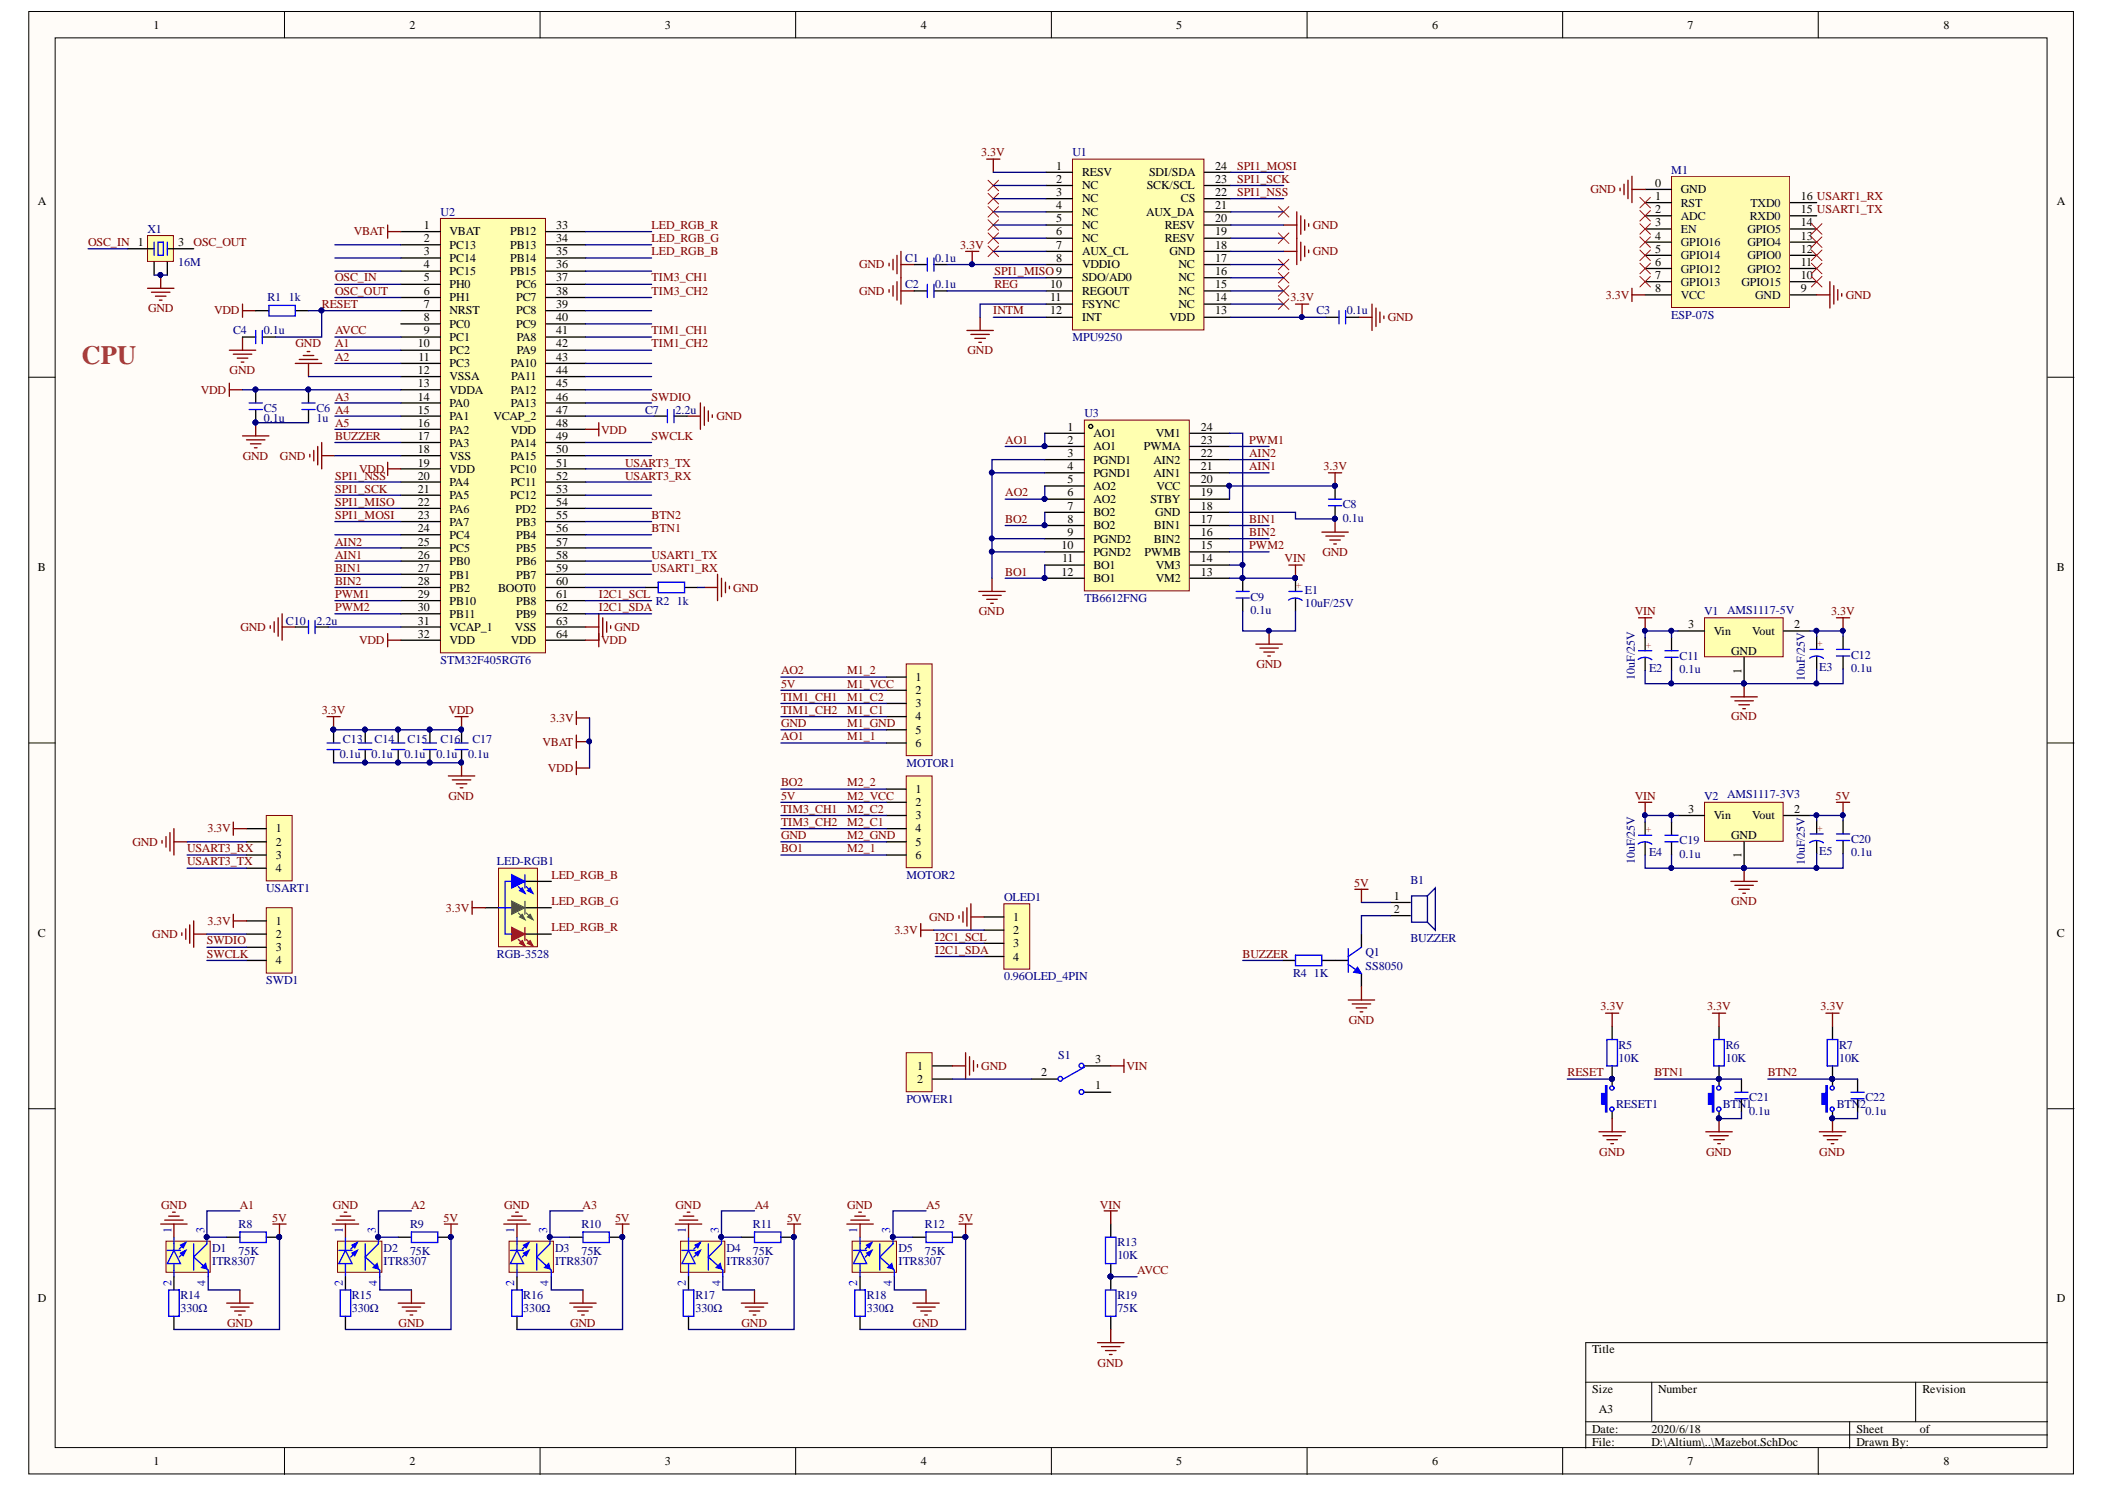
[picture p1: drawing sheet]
# Altium project MazeBot.PrjPCB
1 sheet, 69 parts. Net scope: global (net labels, ports and power ports of the same name join across sheets).
Board file: Mazebot.PcbDoc

## Sheet Mazebot.SchDoc
size A3

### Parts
B1  BUZZER  [BUZ-TH_BD9.0-P4.00-D1.0-FD]
BTN1  ButtonTACT_3x4x2_180  [ButtonTACT_3x4x2_180H]  (value not drawn)
BTN2  ButtonTACT_3x4x2_180  [ButtonTACT_3x4x2_180H]  (value not drawn)
C1  0.1u  [0603-CAP]
C2  0.1u  [0603-CAP]
C3  0.1u  [0603-CAP]
C4  0.1u  [0603-CAP]
C5  0.1u  [0603-CAP]
C6  1u  [0603-CAP]
C7  2.2u  [0603-CAP]
C8  0.1u  [0603-CAP]
C9  0.1u  [0603-CAP]
C10  2.2u  [0603-CAP]
C11  0.1u  [0603-CAP]
C12  0.1u  [0603-CAP]
C13  0.1u  [0603-CAP]
C14  0.1u  [0603-CAP]
C15  0.1u  [0603-CAP]
C16  0.1u  [0603-CAP]
C17  0.1u  [0603-CAP]
C19  0.1u  [0603-CAP]
C20  0.1u  [0603-CAP]
C21  0.1u  [0603-CAP]
C22  0.1u  [0603-CAP]
D1  ITR8307  [OPTO-SMD_ITR8307]
D2  ITR8307  [OPTO-SMD_ITR8307]
D3  ITR8307  [OPTO-SMD_ITR8307]
D4  ITR8307  [OPTO-SMD_ITR8307]
D5  ITR8307  [OPTO-SMD_ITR8307]
E1  10uF/25V  [3528-CAP]
E2  10uF/25V  [3528-CAP]
E3  10uF/25V  [3528-CAP]
E4  10uF/25V  [3528-CAP]
E5  10uF/25V  [3528-CAP]
LED-RGB1  RGB-3528  [LED 3528-4Pin]
M1  ESP-07S  [ESP-07S]
MOTOR1  HDR-1X6  [HDR2.54-M-LI-6P]  (value not drawn)
MOTOR2  HDR-1X6  [HDR2.54-M-LI-6P]  (value not drawn)
OLED1  0.96OLED_4PIN  [0.96OLED_4PIN]
POWER1  HDR-1X2  [XH2.54-LI-2P]  (value not drawn)
Q1  SS8050  [SOT23-3N]
R1  1k  [0603-RES]
R2  1k  [0603-RES]
R4  1K  [0603-RES]
R5  10K  [0603-RES]
R6  10K  [0603-RES]
R7  10K  [0603-RES]
R8  75K  [0603-RES]
R9  75K  [0603-RES]
R10  75K  [0603-RES]
R11  75K  [0603-RES]
R12  75K  [0603-RES]
R13  10K  [0603-RES]
R14  330Ω  [0603-RES]
R15  330Ω  [0603-RES]
R16  330Ω  [0603-RES]
R17  330Ω  [0603-RES]
R18  330Ω  [0603-RES]
R19  75K  [0603-RES]
RESET1  ButtonTACT_3x4x2_180  [ButtonTACT_3x4x2_180H]  (value not drawn)
S1  SwitchSPDT_4.3x8.6_D90  [SwitchSPDT_4.3X8.6_D90]  (value not drawn)
SWD1  HDR-1X4  [HDR2.54-LI-4P]  (value not drawn)
U1  MPU9250  [QFN_P0.4_24]
U2  STM32F405RGT6  [LQFP-64]
U3  TB6612FNG  [SSOP24_N]
USART1  HDR-1X4  [HDR2.54-LI-4P]  (value not drawn)
V1  AMS1117-5V  [SOT223_L]
V2  AMS1117-3V3  [SOT223_L]
X1  16M  [OSC 3225-4P]

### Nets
3.3V: C1.1 C3.2 C5.1 C6.1 C8.2 C12.2 C13.1 C14.1 C15.1 C16.1 C17.1 E3.1(A) LED-RGB1.4(A) M1.8(VCC) OLED1.2 R1.2 R5.1 R6.1 R7.1 SWD1.1 U1.1(RESV) U1.8(VDDIO) U1.13(VDD) U2.1(VBAT) U2.13(VDDA) U2.19(VDD) U2.32(VDD) U2.48(VDD) U2.64(VDD) U3.19(STBY) U3.20(VCC) USART1.1 V1.2(Vout)  [also labelled VBAT, VDD]
5V: B1.1(VCC) C20.2 E5.1(A) MOTOR1.2 MOTOR2.2 R8.1 R9.1 R10.1 R11.1 R12.1 R14.1 R15.1 R16.1 R17.1 R18.1 V2.2(Vout)  [also labelled M1_VCC, M2_VCC]
GND: BTN1.1 BTN2.1 C1.2 C2.2 C3.1 C4.2 C5.2 C6.2 C7.1 C8.1 C9.1 C10.2 C11.1 C12.1 C13.2 C14.2 C15.2 C16.2 C17.2 C19.1 C20.1 C21.1 C22.1 D1.1(K) D1.4(K) D2.1(K) D2.4(K) D3.1(K) D3.4(K) D4.1(K) D4.4(K) D5.1(K) D5.4(K) E1.2(K) E2.2(K) E3.2(K) E4.2(K) E5.2(K) M1.0(GND) M1.9(GND) MOTOR1.5 MOTOR2.5 OLED1.1 POWER1.1 Q1.2(E) R2.1 R19.2 RESET1.1 SWD1.2 U1.11(FSYNC) U1.18(GND) U1.20(RESV) U2.12(VSSA) U2.18(VSS) U2.63(VSS) U3.3(PGND1) U3.4(PGND1) U3.9(PGND2) U3.10(PGND2) U3.18(GND) USART1.2 V1.1(GND) V2.1(GND) X1.2 X1.4  [also labelled M1_GND, M2_GND]
VIN: C9.2 C11.2 C19.2 E1.1(A) E2.1(A) E4.1(A) R13.1 S1.3 U3.13(VM2) U3.14(VM3) U3.24(VM1) V1.3(Vin) V2.3(Vin)
A1: D1.3(K) R8.2 U2.10(PC2)
A2: D2.3(K) R9.2 U2.11(PC3)
A3: D3.3(K) R10.2 U2.14(PA0)
A4: D4.3(K) R11.2 U2.15(PA1)
A5: D5.3(K) R12.2 U2.16(PA2)
AIN1: U2.26(PB0) U3.21(AIN1)
AIN2: U2.25(PC5) U3.22(AIN2)
AO1: MOTOR1.6 U3.1(AO1) U3.2(AO1)  [also labelled M1_1]
AO2: MOTOR1.1 U3.5(AO2) U3.6(AO2)  [also labelled M1_2]
AVCC: R13.2 R19.1 U2.9(PC1)
BIN1: U2.27(PB1) U3.17(BIN1)
BIN2: U2.28(PB2) U3.16(BIN2)
BO1: MOTOR2.6 U3.11(BO1) U3.12(BO1)  [also labelled M2_1]
BO2: MOTOR2.1 U3.7(BO2) U3.8(BO2)  [also labelled M2_2]
BTN1: BTN1.2 C21.2 R6.2 U2.56(PB4)
BTN2: BTN2.2 C22.2 R7.2 U2.55(PB3)
BUZZER: R4.2 U2.17(PA3)
I2C1_SCL: OLED1.3 U2.61(PB8)
I2C1_SDA: OLED1.4 U2.62(PB9)
INTM: U1.12(INT)
LED_RGB_B: LED-RGB1.3(BULE_K) U2.35(PB14)
LED_RGB_G: LED-RGB1.2(GREEN_K) U2.34(PB13)
LED_RGB_R: LED-RGB1.1(RED_K) U2.33(PB12)
M1_C1: MOTOR1.4 U2.42(PA9)  [also labelled TIM1_CH2]
M1_C2: MOTOR1.3 U2.41(PA8)  [also labelled TIM1_CH1]
M2_C1: MOTOR2.4 U2.38(PC7)  [also labelled TIM3_CH2]
M2_C2: MOTOR2.3 U2.37(PC6)  [also labelled TIM3_CH1]
OSC_IN: U2.5(PH0) X1.1
OSC_OUT: U2.6(PH1) X1.3
PWM1: U2.29(PB10) U3.23(PWMA)
PWM2: U2.30(PB11) U3.15(PWMB)
REG: C2.1 U1.10(REGOUT)
RESET: C4.1 R1.1 R5.2 RESET1.2 U2.7(NRST)
SPI1_MISO: U1.9(SDO/AD0) U2.22(PA6)
SPI1_MOSI: U1.24(SDI/SDA) U2.23(PA7)
SPI1_NSS: U1.22(CS) U2.20(PA4)
SPI1_SCK: U1.23(SCK/SCL) U2.21(PA5)
SWCLK: SWD1.4 U2.49(PA14)
SWDIO: SWD1.3 U2.46(PA13)
USART1_RX: M1.16(TXD0) U2.59(PB7)
USART1_TX: M1.15(RXD0) U2.58(PB6)
USART3_RX: U2.52(PC11) USART1.3
USART3_TX: U2.51(PC10) USART1.4
NetB1_2: B1.2(GND) Q1.3(C)
NetC7_2: C7.2 U2.47(VCAP_2)
NetC10_1: C10.1 U2.31(VCAP_1)
NetD1_2: D1.2(A) R14.2
NetD2_2: D2.2(A) R15.2
NetD3_2: D3.2(A) R16.2
NetD4_2: D4.2(A) R17.2
NetD5_2: D5.2(A) R18.2
NetPOWER1_2: POWER1.2 S1.2
NetQ1_1: Q1.1(B) R4.1
NetR2_2: R2.2 U2.60(BOOT0)

Not connected (* = marked no-connect by the designer): M1 1(RST)* 2(ADC)* 3(EN)* 4(GPIO16)* 5(GPIO14)* 6(GPIO12)* 7(GPIO13)* 10(GPIO15)* 11(GPIO2)* 12(GPIO0)* 13(GPIO4)* 14(GPIO5)*; S1 1; U1 2(NC)* 3(NC)* 4(NC)* 5(NC)* 6(NC)* 7(AUX_CL)* 14(NC)* 15(NC)* 16(NC)* 17(NC)* 19(RESV)* 21(AUX_DA)*; U2 2(PC13) 3(PC14) 4(PC15) 8(PC0) 24(PC4) 36(PB15) 39(PC8) 40(PC9) 43(PA10) 44(PA11) 45(PA12) 50(PA15) 53(PC12) 54(PD2) 57(PB5)

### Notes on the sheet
- CPU
